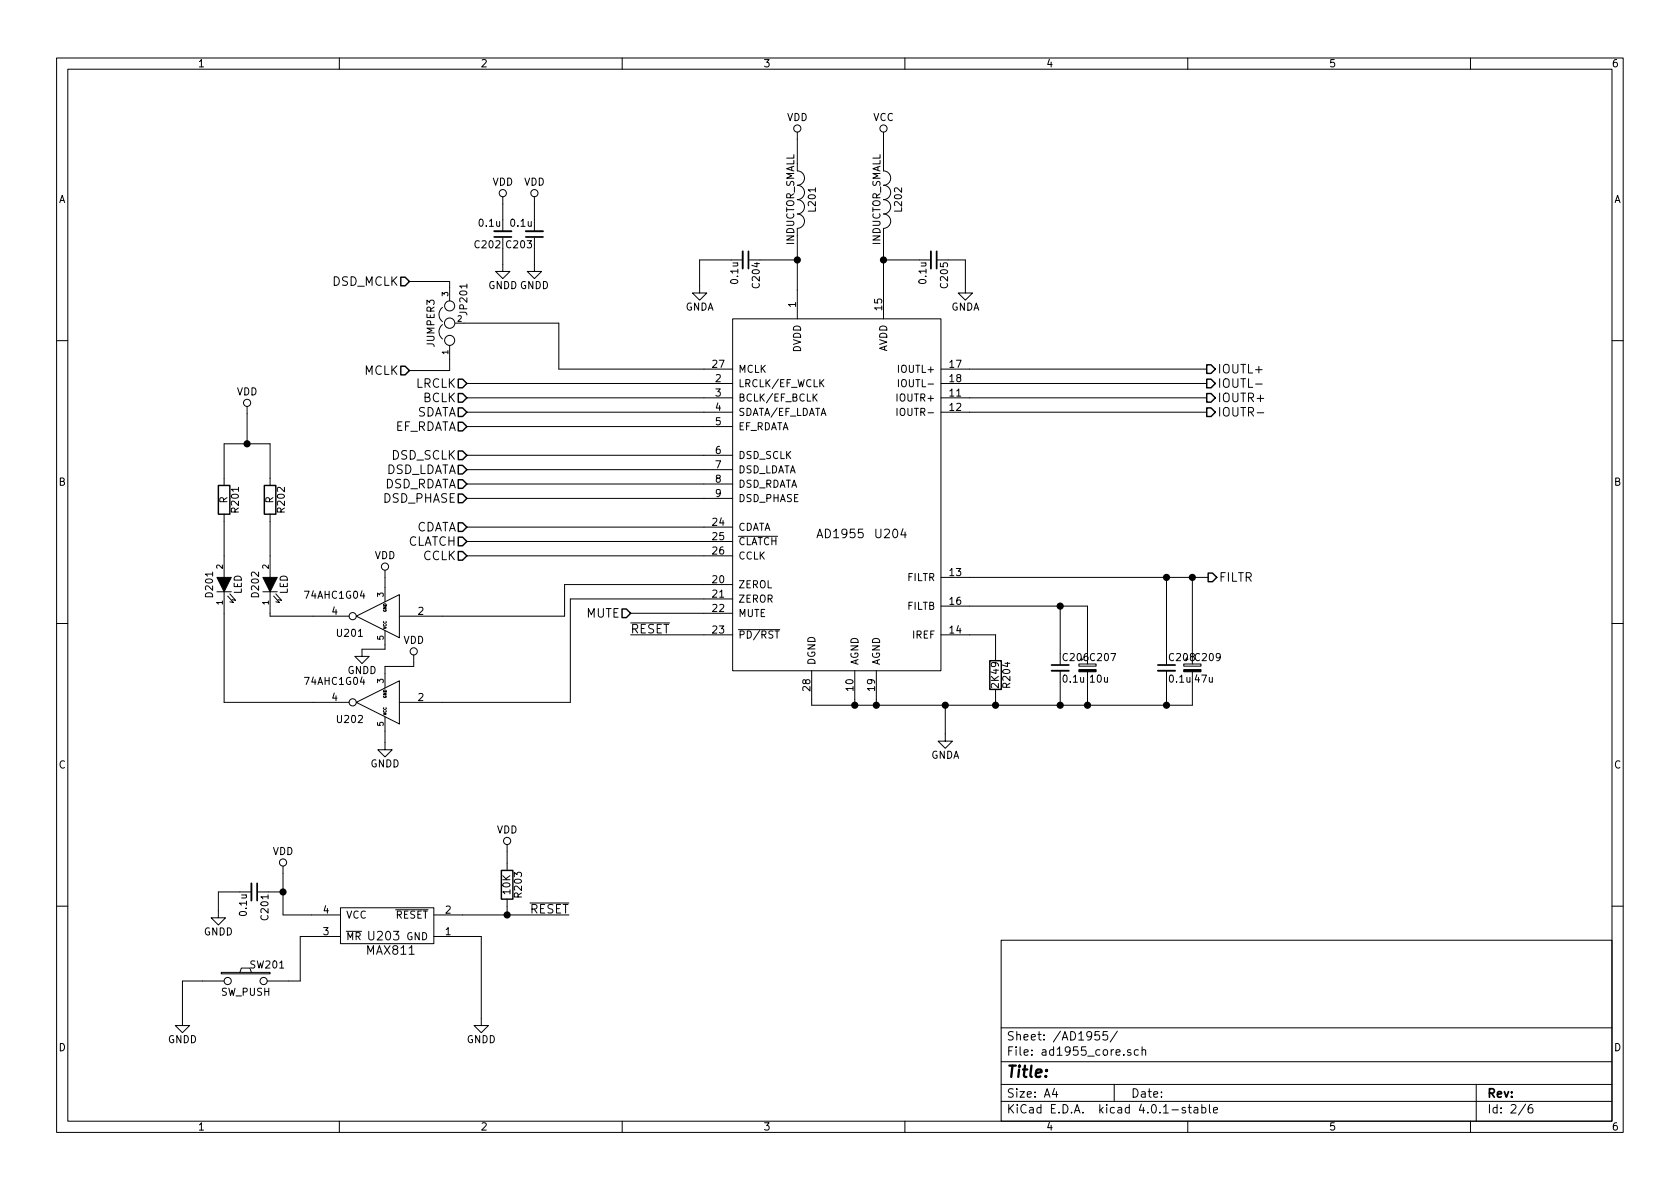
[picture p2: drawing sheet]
EESchema Schematic File Version 2
LIBS:tcxo
LIBS:power
LIBS:device
LIBS:transistors
LIBS:conn
LIBS:linear
LIBS:regul
LIBS:74xx
LIBS:cmos4000
LIBS:adc-dac
LIBS:memory
LIBS:xilinx
LIBS:microcontrollers
LIBS:dsp
LIBS:microchip
LIBS:analog_switches
LIBS:motorola
LIBS:texas
LIBS:intel
LIBS:audio
LIBS:interface
LIBS:digital-audio
LIBS:philips
LIBS:display
LIBS:cypress
LIBS:siliconi
LIBS:opto
LIBS:atmel
LIBS:contrib
LIBS:valves
LIBS:ad1955
LIBS:max811
LIBS:ne5534
LIBS:jack_3p
LIBS:TX0RX0
LIBS:SparkFun
LIBS:ad1955-cache
EELAYER 25 0
EELAYER END
$Descr A4 11693 8268
encoding utf-8
Sheet 2 6
Title ""
Date ""
Rev ""
Comp ""
Comment1 ""
Comment2 ""
Comment3 ""
Comment4 ""
$EndDescr
$Comp
L AD1955 U204
U 1 1
P 5750 3060
F 0 "U204" H 6200 2410 60  0000 C CNN
F 1 "AD1955" H 5850 2410 60  0000 C CNN
F 2 "" H 5900 3010 60  0000 C CNN
F 3 "" H 5900 3010 60  0000 C CNN
	1    5750 3060
	1    0    0    -1  
$EndComp
$Comp
L C_Small C204
U 1 1
P 5190 1800
F 0 "C204" H 5200 1870 50  0000 L CNN
F 1 "0.1u" H 5200 1720 50  0000 L CNN
F 2 "" H 5190 1800 50  0000 C CNN
F 3 "" H 5190 1800 50  0000 C CNN
	1    5190 1800
	0    1    1    0   
$EndComp
$Comp
L C_Small C205
U 1 1
P 6500 1800
F 0 "C205" H 6510 1870 50  0000 L CNN
F 1 "0.1u" H 6510 1720 50  0000 L CNN
F 2 "" H 6500 1800 50  0000 C CNN
F 3 "" H 6500 1800 50  0000 C CNN
	1    6500 1800
	0    1    1    0   
$EndComp
$Comp
L INDUCTOR_SMALL L201
U 1 1
P 5550 1380
F 0 "L201" H 5550 1480 50  0000 C CNN
F 1 "INDUCTOR_SMALL" H 5550 1330 50  0000 C CNN
F 2 "" H 5550 1380 50  0000 C CNN
F 3 "" H 5550 1380 50  0000 C CNN
	1    5550 1380
	0    1    1    0   
$EndComp
$Comp
L INDUCTOR_SMALL L202
U 1 1
P 6150 1380
F 0 "L202" H 6150 1480 50  0000 C CNN
F 1 "INDUCTOR_SMALL" H 6150 1330 50  0000 C CNN
F 2 "" H 6150 1380 50  0000 C CNN
F 3 "" H 6150 1380 50  0000 C CNN
	1    6150 1380
	0    1    1    0   
$EndComp
$Comp
L GNDA #PWR02
U 1 1
P 6720 1980
F 0 "#PWR02" H 6720 1730 50  0001 C CNN
F 1 "GNDA" H 6720 1830 50  0000 C CNN
F 2 "" H 6720 1980 50  0000 C CNN
F 3 "" H 6720 1980 50  0000 C CNN
	1    6720 1980
	1    0    0    -1  
$EndComp
$Comp
L VCC #PWR03
U 1 1
P 6150 960
F 0 "#PWR03" H 6150 810 50  0001 C CNN
F 1 "VCC" H 6150 1110 50  0000 C CNN
F 2 "" H 6150 960 50  0000 C CNN
F 3 "" H 6150 960 50  0000 C CNN
	1    6150 960 
	1    0    0    -1  
$EndComp
$Comp
L VDD #PWR04
U 1 1
P 5550 960
F 0 "#PWR04" H 5550 810 50  0001 C CNN
F 1 "VDD" H 5550 1110 50  0000 C CNN
F 2 "" H 5550 960 50  0000 C CNN
F 3 "" H 5550 960 50  0000 C CNN
	1    5550 960 
	1    0    0    -1  
$EndComp
Text HLabel 8400 2560 2    60   Output ~ 0
IOUTL+
Text HLabel 8400 2660 2    60   Output ~ 0
IOUTL-
Text HLabel 8400 2760 2    60   Output ~ 0
IOUTR+
Text HLabel 8400 2860 2    60   Output ~ 0
IOUTR-
Text HLabel 8410 4010 2    60   Output ~ 0
FILTR
$Comp
L CP_Small C209
U 1 1
P 8300 4640
F 0 "C209" H 8310 4710 50  0000 L CNN
F 1 "47u" H 8310 4560 50  0000 L CNN
F 2 "" H 8300 4640 50  0000 C CNN
F 3 "" H 8300 4640 50  0000 C CNN
	1    8300 4640
	1    0    0    -1  
$EndComp
$Comp
L C_Small C208
U 1 1
P 8120 4640
F 0 "C208" H 8130 4710 50  0000 L CNN
F 1 "0.1u" H 8130 4560 50  0000 L CNN
F 2 "" H 8120 4640 50  0000 C CNN
F 3 "" H 8120 4640 50  0000 C CNN
	1    8120 4640
	1    0    0    -1  
$EndComp
$Comp
L CP_Small C207
U 1 1
P 7570 4640
F 0 "C207" H 7580 4710 50  0000 L CNN
F 1 "10u" H 7580 4560 50  0000 L CNN
F 2 "" H 7570 4640 50  0000 C CNN
F 3 "" H 7570 4640 50  0000 C CNN
	1    7570 4640
	1    0    0    -1  
$EndComp
$Comp
L C_Small C206
U 1 1
P 7380 4640
F 0 "C206" H 7390 4710 50  0000 L CNN
F 1 "0.1u" H 7390 4560 50  0000 L CNN
F 2 "" H 7380 4640 50  0000 C CNN
F 3 "" H 7380 4640 50  0000 C CNN
	1    7380 4640
	1    0    0    -1  
$EndComp
$Comp
L R R204
U 1 1
P 6930 4690
F 0 "R204" V 7010 4690 50  0000 C CNN
F 1 "2K49" V 6930 4690 50  0000 C CNN
F 2 "" V 6860 4690 50  0000 C CNN
F 3 "" H 6930 4690 50  0000 C CNN
	1    6930 4690
	1    0    0    -1  
$EndComp
$Comp
L GNDA #PWR05
U 1 1
P 6580 5100
F 0 "#PWR05" H 6580 4850 50  0001 C CNN
F 1 "GNDA" H 6580 4950 50  0000 C CNN
F 2 "" H 6580 5100 50  0000 C CNN
F 3 "" H 6580 5100 50  0000 C CNN
	1    6580 5100
	1    0    0    -1  
$EndComp
Text HLabel 2850 2570 0    60   Input ~ 0
MCLK
Text HLabel 3250 2660 0    60   Input ~ 0
LRCLK
Text HLabel 3250 2760 0    60   Input ~ 0
BCLK
Text HLabel 3250 2860 0    60   Input ~ 0
SDATA
Text HLabel 3250 2960 0    60   Input ~ 0
EF_RDATA
Text HLabel 3250 3160 0    60   Input ~ 0
DSD_SCLK
Text HLabel 3250 3260 0    60   Input ~ 0
DSD_LDATA
Text HLabel 3250 3360 0    60   Input ~ 0
DSD_RDATA
Text HLabel 3250 3460 0    60   Input ~ 0
DSD_PHASE
Text HLabel 3250 3660 0    60   Input ~ 0
CDATA
Text HLabel 3250 3760 0    60   Input ~ 0
CLATCH
Text HLabel 3250 3860 0    60   Input ~ 0
CCLK
Wire Wire Line
	5290 1800 5550 1800
Wire Wire Line
	5550 1630 5550 2010
Connection ~ 5550 1800
Wire Wire Line
	6150 1630 6150 2010
Wire Wire Line
	6150 1800 6400 1800
Connection ~ 6150 1800
Wire Wire Line
	6600 1800 6720 1800
Wire Wire Line
	6720 1800 6720 1980
Wire Wire Line
	5090 1800 4870 1800
Wire Wire Line
	4870 1800 4870 1980
Wire Wire Line
	6150 960  6150 1130
Wire Wire Line
	5550 960  5550 1130
Wire Wire Line
	6750 2560 8400 2560
Wire Wire Line
	6750 2660 8400 2660
Wire Wire Line
	6750 2760 8400 2760
Wire Wire Line
	6750 2860 8400 2860
Wire Wire Line
	6750 4010 8410 4010
Wire Wire Line
	6750 4410 6930 4410
Wire Wire Line
	6930 4410 6930 4540
Wire Wire Line
	6750 4210 7570 4210
Wire Wire Line
	7570 4210 7570 4540
Wire Wire Line
	7380 4540 7380 4210
Connection ~ 7380 4210
Wire Wire Line
	8120 4540 8120 4010
Connection ~ 8120 4010
Wire Wire Line
	8300 4540 8300 4010
Connection ~ 8300 4010
Wire Wire Line
	5650 4860 5650 4900
Wire Wire Line
	5650 4900 8300 4900
Wire Wire Line
	8300 4900 8300 4740
Wire Wire Line
	8120 4740 8120 4900
Connection ~ 8120 4900
Wire Wire Line
	7570 4740 7570 4900
Connection ~ 7570 4900
Wire Wire Line
	7380 4740 7380 4900
Connection ~ 7380 4900
Wire Wire Line
	6930 4840 6930 4900
Connection ~ 6930 4900
Wire Wire Line
	5950 4860 5950 4900
Connection ~ 5950 4900
Wire Wire Line
	6100 4860 6100 4900
Connection ~ 6100 4900
Wire Wire Line
	6580 5100 6580 4900
Connection ~ 6580 4900
Wire Wire Line
	4900 2660 3250 2660
Wire Wire Line
	4900 2760 3250 2760
Wire Wire Line
	4900 2860 3250 2860
Wire Wire Line
	4900 2960 3250 2960
Wire Wire Line
	3250 3160 4900 3160
Wire Wire Line
	4900 3260 3250 3260
Wire Wire Line
	4900 3360 3250 3360
Wire Wire Line
	4900 3460 3250 3460
Wire Wire Line
	4900 3660 3250 3660
Wire Wire Line
	4900 3760 3250 3760
Wire Wire Line
	4900 3860 3250 3860
$Comp
L 74AHC1G04 U201
U 1 1
P 2630 4280
F 0 "U201" H 2825 4395 50  0000 C CNN
F 1 "74AHC1G04" H 2930 4130 50  0000 C CNN
F 2 "" H 2630 4280 50  0000 C CNN
F 3 "" H 2630 4280 50  0000 C CNN
	1    2630 4280
	-1   0    0    1   
$EndComp
$Comp
L 74AHC1G04 U202
U 1 1
P 2630 4880
F 0 "U202" H 2825 4995 50  0000 C CNN
F 1 "74AHC1G04" H 2930 4730 50  0000 C CNN
F 2 "" H 2630 4880 50  0000 C CNN
F 3 "" H 2630 4880 50  0000 C CNN
	1    2630 4880
	-1   0    0    1   
$EndComp
Wire Wire Line
	3080 4880 3970 4880
Wire Wire Line
	3970 4880 3970 4160
Wire Wire Line
	3970 4160 4900 4160
Wire Wire Line
	4900 4060 3930 4060
Wire Wire Line
	3930 4060 3930 4280
Wire Wire Line
	3930 4280 3080 4280
$Comp
L LED D202
U 1 1
P 1880 4060
F 0 "D202" H 1880 4160 50  0000 C CNN
F 1 "LED" H 1880 3960 50  0000 C CNN
F 2 "" H 1880 4060 50  0000 C CNN
F 3 "" H 1880 4060 50  0000 C CNN
	1    1880 4060
	0    -1   -1   0   
$EndComp
Wire Wire Line
	1880 4260 1880 4280
Wire Wire Line
	1880 4280 2180 4280
$Comp
L LED D201
U 1 1
P 1560 4060
F 0 "D201" H 1560 4160 50  0000 C CNN
F 1 "LED" H 1560 3960 50  0000 C CNN
F 2 "" H 1560 4060 50  0000 C CNN
F 3 "" H 1560 4060 50  0000 C CNN
	1    1560 4060
	0    -1   -1   0   
$EndComp
Wire Wire Line
	1560 4260 1560 4880
Wire Wire Line
	1560 4880 2180 4880
$Comp
L R R201
U 1 1
P 1560 3470
F 0 "R201" V 1640 3470 50  0000 C CNN
F 1 "R" V 1560 3470 50  0000 C CNN
F 2 "" V 1490 3470 50  0000 C CNN
F 3 "" H 1560 3470 50  0000 C CNN
	1    1560 3470
	1    0    0    -1  
$EndComp
$Comp
L R R202
U 1 1
P 1880 3470
F 0 "R202" V 1960 3470 50  0000 C CNN
F 1 "R" V 1880 3470 50  0000 C CNN
F 2 "" V 1810 3470 50  0000 C CNN
F 3 "" H 1880 3470 50  0000 C CNN
	1    1880 3470
	1    0    0    -1  
$EndComp
Wire Wire Line
	1880 3620 1880 3860
Wire Wire Line
	1560 3620 1560 3860
Wire Wire Line
	1560 3320 1560 3080
Wire Wire Line
	1560 3080 1880 3080
Wire Wire Line
	1880 3080 1880 3320
$Comp
L VDD #PWR06
U 1 1
P 1720 2870
F 0 "#PWR06" H 1720 2720 50  0001 C CNN
F 1 "VDD" H 1720 3020 50  0000 C CNN
F 2 "" H 1720 2870 50  0000 C CNN
F 3 "" H 1720 2870 50  0000 C CNN
	1    1720 2870
	1    0    0    -1  
$EndComp
Wire Wire Line
	1720 2870 1720 3080
Connection ~ 1720 3080
$Comp
L VDD #PWR07
U 1 1
P 2680 4010
F 0 "#PWR07" H 2680 3860 50  0001 C CNN
F 1 "VDD" H 2680 4160 50  0000 C CNN
F 2 "" H 2680 4010 50  0000 C CNN
F 3 "" H 2680 4010 50  0000 C CNN
	1    2680 4010
	1    0    0    -1  
$EndComp
Wire Wire Line
	2680 4010 2680 4080
$Comp
L VDD #PWR08
U 1 1
P 2880 4600
F 0 "#PWR08" H 2880 4450 50  0001 C CNN
F 1 "VDD" H 2880 4750 50  0000 C CNN
F 2 "" H 2880 4600 50  0000 C CNN
F 3 "" H 2880 4600 50  0000 C CNN
	1    2880 4600
	1    0    0    -1  
$EndComp
Wire Wire Line
	2680 4680 2680 4630
Wire Wire Line
	2680 4630 2880 4630
Wire Wire Line
	2880 4630 2880 4600
$Comp
L GNDD #PWR09
U 1 1
P 2520 4510
F 0 "#PWR09" H 2520 4260 50  0001 C CNN
F 1 "GNDD" H 2520 4360 50  0000 C CNN
F 2 "" H 2520 4510 50  0000 C CNN
F 3 "" H 2520 4510 50  0000 C CNN
	1    2520 4510
	1    0    0    -1  
$EndComp
Wire Wire Line
	2520 4510 2680 4510
Wire Wire Line
	2680 4510 2680 4480
$Comp
L GNDD #PWR010
U 1 1
P 2680 5160
F 0 "#PWR010" H 2680 4910 50  0001 C CNN
F 1 "GNDD" H 2680 5010 50  0000 C CNN
F 2 "" H 2680 5160 50  0000 C CNN
F 3 "" H 2680 5160 50  0000 C CNN
	1    2680 5160
	1    0    0    -1  
$EndComp
Wire Wire Line
	2680 5160 2680 5080
Text HLabel 4390 4260 0    60   Input ~ 0
MUTE
Wire Wire Line
	4390 4260 4900 4260
Wire Wire Line
	4900 4410 4390 4410
Text Label 4390 4410 0    60   ~ 0
~RESET
$Comp
L MAX811 U203
U 1 1
P 2670 6410
F 0 "U203" H 2670 6310 60  0000 C CNN
F 1 "MAX811" H 2720 6210 60  0000 C CNN
F 2 "" H 2620 6410 60  0000 C CNN
F 3 "" H 2620 6410 60  0000 C CNN
	1    2670 6410
	1    0    0    -1  
$EndComp
Wire Wire Line
	2170 6360 1970 6360
Wire Wire Line
	1970 6360 1970 6070
$Comp
L VDD #PWR011
U 1 1
P 1970 6070
F 0 "#PWR011" H 1970 5920 50  0001 C CNN
F 1 "VDD" H 1970 6220 50  0000 C CNN
F 2 "" H 1970 6070 50  0000 C CNN
F 3 "" H 1970 6070 50  0000 C CNN
	1    1970 6070
	1    0    0    -1  
$EndComp
$Comp
L C_Small C201
U 1 1
P 1770 6200
F 0 "C201" H 1780 6270 50  0000 L CNN
F 1 "0.1u" H 1780 6120 50  0000 L CNN
F 2 "" H 1770 6200 50  0000 C CNN
F 3 "" H 1770 6200 50  0000 C CNN
	1    1770 6200
	0    1    1    0   
$EndComp
Wire Wire Line
	1870 6200 1970 6200
Connection ~ 1970 6200
Wire Wire Line
	1670 6200 1520 6200
Wire Wire Line
	1520 6200 1520 6330
$Comp
L GNDD #PWR012
U 1 1
P 1520 6330
F 0 "#PWR012" H 1520 6080 50  0001 C CNN
F 1 "GNDD" H 1520 6180 50  0000 C CNN
F 2 "" H 1520 6330 50  0000 C CNN
F 3 "" H 1520 6330 50  0000 C CNN
	1    1520 6330
	1    0    0    -1  
$EndComp
$Comp
L SW_PUSH SW201
U 1 1
P 1710 6820
F 0 "SW201" H 1860 6930 50  0000 C CNN
F 1 "SW_PUSH" H 1710 6740 50  0000 C CNN
F 2 "" H 1710 6820 50  0000 C CNN
F 3 "" H 1710 6820 50  0000 C CNN
	1    1710 6820
	1    0    0    -1  
$EndComp
Wire Wire Line
	2010 6820 2090 6820
Wire Wire Line
	2090 6820 2090 6510
Wire Wire Line
	2090 6510 2170 6510
$Comp
L GNDD #PWR013
U 1 1
P 1270 7080
F 0 "#PWR013" H 1270 6830 50  0001 C CNN
F 1 "GNDD" H 1270 6930 50  0000 C CNN
F 2 "" H 1270 7080 50  0000 C CNN
F 3 "" H 1270 7080 50  0000 C CNN
	1    1270 7080
	1    0    0    -1  
$EndComp
Wire Wire Line
	1410 6820 1270 6820
Wire Wire Line
	1270 6820 1270 7080
$Comp
L GNDD #PWR014
U 1 1
P 3350 7080
F 0 "#PWR014" H 3350 6830 50  0001 C CNN
F 1 "GNDD" H 3350 6930 50  0000 C CNN
F 2 "" H 3350 7080 50  0000 C CNN
F 3 "" H 3350 7080 50  0000 C CNN
	1    3350 7080
	1    0    0    -1  
$EndComp
Wire Wire Line
	3220 6510 3350 6510
Wire Wire Line
	3350 6510 3350 7080
Wire Wire Line
	3220 6360 3960 6360
$Comp
L R R203
U 1 1
P 3530 6150
F 0 "R203" V 3610 6150 50  0000 C CNN
F 1 "10K" V 3530 6150 50  0000 C CNN
F 2 "" V 3460 6150 50  0000 C CNN
F 3 "" H 3530 6150 50  0000 C CNN
	1    3530 6150
	1    0    0    -1  
$EndComp
Wire Wire Line
	3530 6300 3530 6360
Connection ~ 3530 6360
$Comp
L VDD #PWR015
U 1 1
P 3530 5920
F 0 "#PWR015" H 3530 5770 50  0001 C CNN
F 1 "VDD" H 3530 6070 50  0000 C CNN
F 2 "" H 3530 5920 50  0000 C CNN
F 3 "" H 3530 5920 50  0000 C CNN
	1    3530 5920
	1    0    0    -1  
$EndComp
Wire Wire Line
	3530 6000 3530 5920
Text Label 3960 6360 2    60   ~ 0
~RESET
$Comp
L C_Small C202
U 1 1
P 3500 1620
F 0 "C202" H 3510 1690 50  0000 L CNN
F 1 "0.1u" H 3510 1540 50  0000 L CNN
F 2 "" H 3500 1620 50  0000 C CNN
F 3 "" H 3500 1620 50  0000 C CNN
	1    3500 1620
	-1   0    0    1   
$EndComp
$Comp
L C_Small C203
U 1 1
P 3720 1620
F 0 "C203" H 3730 1690 50  0000 L CNN
F 1 "0.1u" H 3730 1540 50  0000 L CNN
F 2 "" H 3720 1620 50  0000 C CNN
F 3 "" H 3720 1620 50  0000 C CNN
	1    3720 1620
	-1   0    0    1   
$EndComp
$Comp
L GNDD #PWR016
U 1 1
P 3500 1830
F 0 "#PWR016" H 3500 1580 50  0001 C CNN
F 1 "GNDD" H 3500 1680 50  0000 C CNN
F 2 "" H 3500 1830 50  0000 C CNN
F 3 "" H 3500 1830 50  0000 C CNN
	1    3500 1830
	1    0    0    -1  
$EndComp
Wire Wire Line
	3500 1830 3500 1720
$Comp
L GNDD #PWR017
U 1 1
P 3720 1830
F 0 "#PWR017" H 3720 1580 50  0001 C CNN
F 1 "GNDD" H 3720 1680 50  0000 C CNN
F 2 "" H 3720 1830 50  0000 C CNN
F 3 "" H 3720 1830 50  0000 C CNN
	1    3720 1830
	1    0    0    -1  
$EndComp
Wire Wire Line
	3720 1830 3720 1720
$Comp
L VDD #PWR018
U 1 1
P 3500 1410
F 0 "#PWR018" H 3500 1260 50  0001 C CNN
F 1 "VDD" H 3500 1560 50  0000 C CNN
F 2 "" H 3500 1410 50  0000 C CNN
F 3 "" H 3500 1410 50  0000 C CNN
	1    3500 1410
	1    0    0    -1  
$EndComp
$Comp
L VDD #PWR019
U 1 1
P 3720 1410
F 0 "#PWR019" H 3720 1260 50  0001 C CNN
F 1 "VDD" H 3720 1560 50  0000 C CNN
F 2 "" H 3720 1410 50  0000 C CNN
F 3 "" H 3720 1410 50  0000 C CNN
	1    3720 1410
	1    0    0    -1  
$EndComp
Wire Wire Line
	3720 1410 3720 1520
Wire Wire Line
	3500 1410 3500 1520
Text HLabel 2850 1950 0    60   Input ~ 0
DSD_MCLK
$Comp
L JUMPER3 JP201
U 1 1
P 3130 2240
F 0 "JP201" H 3180 2140 50  0000 L CNN
F 1 "JUMPER3" H 3130 2340 50  0000 C BNN
F 2 "" H 3130 2240 50  0000 C CNN
F 3 "" H 3130 2240 50  0000 C CNN
	1    3130 2240
	0    -1   -1   0   
$EndComp
Wire Wire Line
	2850 2570 3130 2570
Wire Wire Line
	3130 2570 3130 2490
Wire Wire Line
	2850 1950 3130 1950
Wire Wire Line
	3130 1950 3130 1990
Wire Wire Line
	3230 2240 3890 2240
Wire Wire Line
	3890 2240 3890 2560
Wire Wire Line
	3890 2560 4900 2560
$Comp
L GNDA #PWR020
U 1 1
P 4870 1980
F 0 "#PWR020" H 4870 1730 50  0001 C CNN
F 1 "GNDA" H 4870 1830 50  0000 C CNN
F 2 "" H 4870 1980 50  0000 C CNN
F 3 "" H 4870 1980 50  0000 C CNN
	1    4870 1980
	1    0    0    -1  
$EndComp
$EndSCHEMATC
